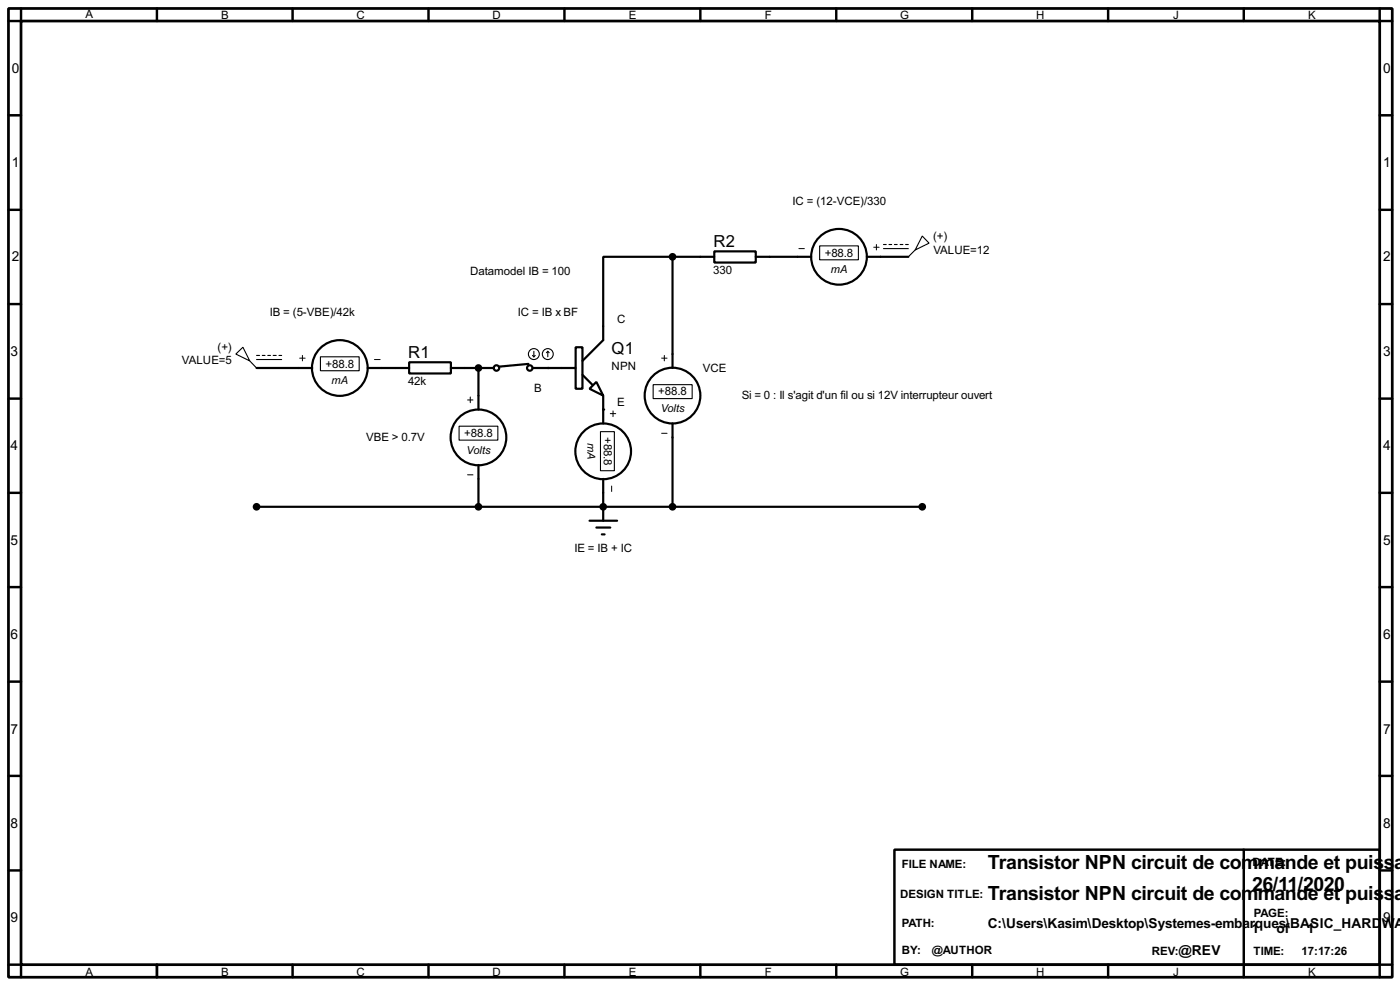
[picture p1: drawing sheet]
<svg xmlns="http://www.w3.org/2000/svg" width="256mm" height="180mm" viewBox="0 0 256 180" stroke-linecap="round" stroke-linejoin="round" font-family="sans-serif">
<path d="M1.6 1.6h253.5v177.3h-253.5zM3.9 3.9h248.9v172.7h-248.9z" fill="none" stroke="#000" stroke-width=".5"/>
<g fill="none" stroke="#000" stroke-width=".45">
<path d="M3.9 1.6v2.3h-2.3M28.8 1.6v2.3M53.6 1.6v2.3M78.5 1.6v2.3M103.4 1.6v2.3M128.3 1.6v2.3M153.2 1.6v2.3M178.1 1.6v2.3M203 1.6v2.3M227.9 1.6v2.3M252.8 1.6v2.3h2.3M1.6 21.1h2.3"/>
<path d="M1.6 38.4h2.3M252.8 21.1h2.3M252.8 38.4h2.3M1.6 55.7h2.3M252.8 55.7h2.3M1.6 73h2.3M252.8 73h2.3M1.6 90.2h2.3M252.8 90.2h2.3M1.6 107.5h2.3M252.8 107.5h2.3M1.6 124.8h2.3"/>
<path d="M252.8 124.8h2.3M1.6 142h2.3M1.6 159.3h2.3M163.9 155.5h88.9v21.1h-88.9zM227.9 155.5v23.4M252.8 142h2.3M252.8 159.3h2.3M1.6 176.6h2.3v2.3M28.8 176.6v2.3M53.6 176.6v2.3M78.5 176.6v2.3M103.4 176.6v2.3"/>
<path d="M128.3 176.6v2.3M153.2 176.6v2.3M178.1 176.6v2.3M203 176.6v2.3M255.1 176.6h-2.3v2.3"/>
</g>
<g fill="#000">
<circle cx="87.7" cy="67.4" r=".2"/>
<circle cx="100.4" cy="67.4" r=".2"/>
<circle cx="110.5" cy="75" r=".2"/>
<circle cx="110.5" cy="92.8" r=".2"/>
</g>
<g fill="none" stroke="#000" stroke-width=".4">
<path d="M123.2 47h-12.7v15.3l-3.8 3.8M123.2 47v20.4M123.2 47h7.7M130.9 46h7.6v2.1h-7.6zM138.5 47h10.1M158.8 47h7.6M47 67.4h10.2M67.4 67.4h7.6M75 66.3h7.6v2.1h-7.6zM82.6 67.4h7.9M87.7 67.4v7.6M96.8 66.6l-5.3 .5"/>
<path d="M97.6 67.4h7.9M105.5 63.6h1.2v7.6h-1.2zM106.7 68.6l1.8 1.8M108 71.2l1.3-1.3 1.2 2.5zM110.5 72.4v5.1M123.2 77.5v15.3M47 92.8h122M87.7 85.1v7.7M108 95.3h5.1M109.3 96.6h2.5M110.3 97.8h.5M110.5 87.7v7.6"/>
<circle cx="153.7" cy="47" r="5.1"/>
<circle cx="62.2" cy="67.4" r="5.1"/>
<circle cx="90.9" cy="67.4" r=".5"/>
<circle cx="97" cy="67.4" r=".5"/>
<circle cx="123.2" cy="72.4" r="5.1"/>
<circle cx="87.6" cy="80.1" r="5.1"/>
<circle cx="110.5" cy="82.6" r="5.1"/>
</g>
<g fill="none" stroke="#000" stroke-width=".2">
<path d="M150.2 45h7.1v2.6h-7.1zM161.9 44.8h.5M161.9 45.5h4.5M162.9 44.8h.5M163.9 44.8h.5M164.9 44.8h.5M165.9 44.8h.5M167.7 45.8l-1.3 1.2M169 43.2l1.2 1.3-2.5 1.3zM43.2 64.8l1.3-1.2 1.3 2.5zM45.8 66.1l1.2 1.3M47 65.1h.6"/>
<path d="M47 65.8h4.6M48.1 65.1h.5M49.1 65.1h.5M50.1 65.1h.5M51.1 65.1h.5M58.7 65.3h7.1v2.6h-7.1zM84.1 78h7.1v2.6h-7.1zM97.6 65.1l.2 .2M97.8 64.3v1M98.1 65.1l-.3 .2M100.4 64.3l-.3 .3M100.4 64.3l.2 .3"/>
<path d="M100.4 64.3v1M110 79h2.6v7.2h-2.6zM119.7 70.4h7.1v2.6h-7.1z"/>
<circle cx="97.8" cy="64.8" r="1"/>
<circle cx="100.3" cy="64.8" r="1"/>
</g>
<g fill="#000" stroke="#000" stroke-width=".4">
<circle cx="123.2" cy="47" r=".5"/>
<circle cx="87.6" cy="67.4" r=".5"/>
<circle cx="47" cy="92.8" r=".5"/>
<circle cx="87.6" cy="92.8" r=".5"/>
<circle cx="110.5" cy="92.8" r=".5"/>
<circle cx="123.2" cy="92.8" r=".5"/>
<circle cx="168.9" cy="92.8" r=".5"/>
</g>
<g fill="none" stroke="#000" stroke-width=".18">
<path d="M146.4 45.5h1M160.1 45.3h1M160.6 44.8v1M54.9 65.6h1M55.4 65.1v1M68.6 65.8h1.1M85.7 73.2h1M86.2 72.7v1M111.8 75.7h1M112.3 75.2v1.1M121.2 65.6h1M121.2 79.3h1"/>
<path d="M121.7 65.1v1M85.7 86.9h1M112.1 89v1"/>
</g>
<g font-size="4">
<text x="181" y="159.1">Transistor NPN circuit de commande et puis</text>
<text x="253.5" y="159.1">s</text>
<text x="255.4" y="159.1">a</text>
<text x="181" y="164.8">Transistor NPN circuit de commande et puis</text>
<text x="229.4" y="163.1">26/11/2020</text>
<text x="253.5" y="164.8">s</text>
<text x="255.4" y="164.8">a</text>
</g>
<g font-size="3.4">
<text x="130.7" y="45.2">R2</text>
<text x="74.8" y="65.5">R1</text>
<text x="112.1" y="64.8">Q1</text>
</g>
<g font-size="2.8">
<text x="2.2" y="13.4">0</text>
<text x="253.4" y="13.4">0</text>
<text x="2.2" y="30.6">1</text>
<text x="253.4" y="30.6">1</text>
<text x="2.2" y="47.9">2</text>
<text x="253.4" y="47.9">2</text>
<text x="1.9" y="65.2">3</text>
<text x="253.4" y="65.2">3</text>
<text x="1.9" y="82.4">4</text>
<text x="253.4" y="82.4">4</text>
<text x="1.9" y="99.7">5</text>
<text x="253.4" y="99.7">5</text>
<text x="1.9" y="117">6</text>
<text x="253.4" y="117">6</text>
<text x="1.9" y="134.3">7</text>
<text x="253.4" y="134.3">7</text>
<text x="1.9" y="151.5">8</text>
<text x="253.4" y="151.5">8</text>
<text x="1.9" y="168.8">9</text>
<text x="180.9" y="169.8">C:\Users\Kasim\Desktop\Systemes-embarques\BASIC_HARD</text>
<text x="229.3" y="170.8">1</text>
<text x="233.9" y="170.8">of</text>
<text x="239.4" y="170.8">1</text>
<text x="253.1" y="169.8">W</text>
<text x="253.4" y="168.8">9</text>
<text x="255.4" y="169.8">A</text>
<text x="215.9" y="174.9">@REV</text>
</g>
<g font-size="2.4">
<text x="15.6" y="3.2">A</text>
<text x="40.5" y="3.5">B</text>
<text x="65.3" y="3.5">C</text>
<text x="90.2" y="3.5">D</text>
<text x="115.2" y="3.5">E</text>
<text x="140.1" y="3.5">F</text>
<text x="164.9" y="3.5">G</text>
<text x="189.8" y="3.5">H</text>
<text x="214.9" y="3.5">J</text>
<text x="239.6" y="3.5">K</text>
<text x="145.2" y="37.6">IC = (12-VCE)/330</text>
<text x="151.1" y="46.9">+88.8</text>
<text x="171" y="43.9">(+)</text>
<text x="171" y="46.4">VALUE=12</text>
<text x="86.1" y="50.3">Datamodel IB = 100</text>
<text x="130.7" y="50.1">330</text>
<text x="49.4" y="57.9">IB = (5-VBE)/42k</text>
<text x="94.9" y="57.9">IC = IB x BF</text>
<text x="113.1" y="59.1">C</text>
<text x="39.9" y="64.2">(+)</text>
<text x="33.3" y="66.7">VALUE=5</text>
<text x="59.7" y="67.3">+88.8</text>
<text x="74.8" y="70.5">42k</text>
<text x="97.8" y="71.8">B</text>
<text x="112" y="67.7">NPN</text>
<text x="128.7" y="68.1">VCE</text>
<text x="113.1" y="74.3">E</text>
<text x="120.6" y="72.3">+88.8</text>
<text x="135.9" y="73.1">Si = 0 : Il s'agit d'un fil ou si 12V interrupteur ouvert</text>
<text x="67.1" y="80.8">VBE &gt; 0.7V</text>
<text x="85.1" y="80">+88.8</text>
<text x="110.6" y="80" transform="rotate(90 110.6 80)">+88.8</text>
<text x="105.2" y="101.1">IE = IB + IC</text>
<text x="165.2" y="158.9">FILE NAME:</text>
<text x="229.4" y="158.4">DATE:</text>
<text x="164.9" y="164.3">DESIGN TITLE:</text>
<text x="229.7" y="167.8">PAGE:</text>
<text x="165.2" y="169.7">PATH:</text>
<text x="15.6" y="178.6">A</text>
<text x="40.5" y="178.6">B</text>
<text x="65.3" y="178.6">C</text>
<text x="90.2" y="178.6">D</text>
<text x="115.2" y="178.6">E</text>
<text x="140.1" y="178.6">F</text>
<text x="164.9" y="178.6">G</text>
<text x="165.2" y="174.7">BY:</text>
<text x="170.7" y="174.7">@AUTHOR</text>
<text x="189.8" y="178.6">H</text>
<text x="211" y="174.7">REV:</text>
<text x="214.9" y="178.6">J</text>
<text x="229.6" y="174.7">TIME:</text>
<text x="238.5" y="174.7">17:17:26</text>
<text x="239.6" y="178.6">K</text>
</g>
<g font-size="2.3">
<text x="152.2" y="50">mA</text>
<text x="60.8" y="70.3">mA</text>
<text x="121" y="75.4">Volts</text>
<text x="85.5" y="83">Volts</text>
<text x="107.6" y="81.1" transform="rotate(90 107.6 81.1)">mA</text>
</g>
</svg>
